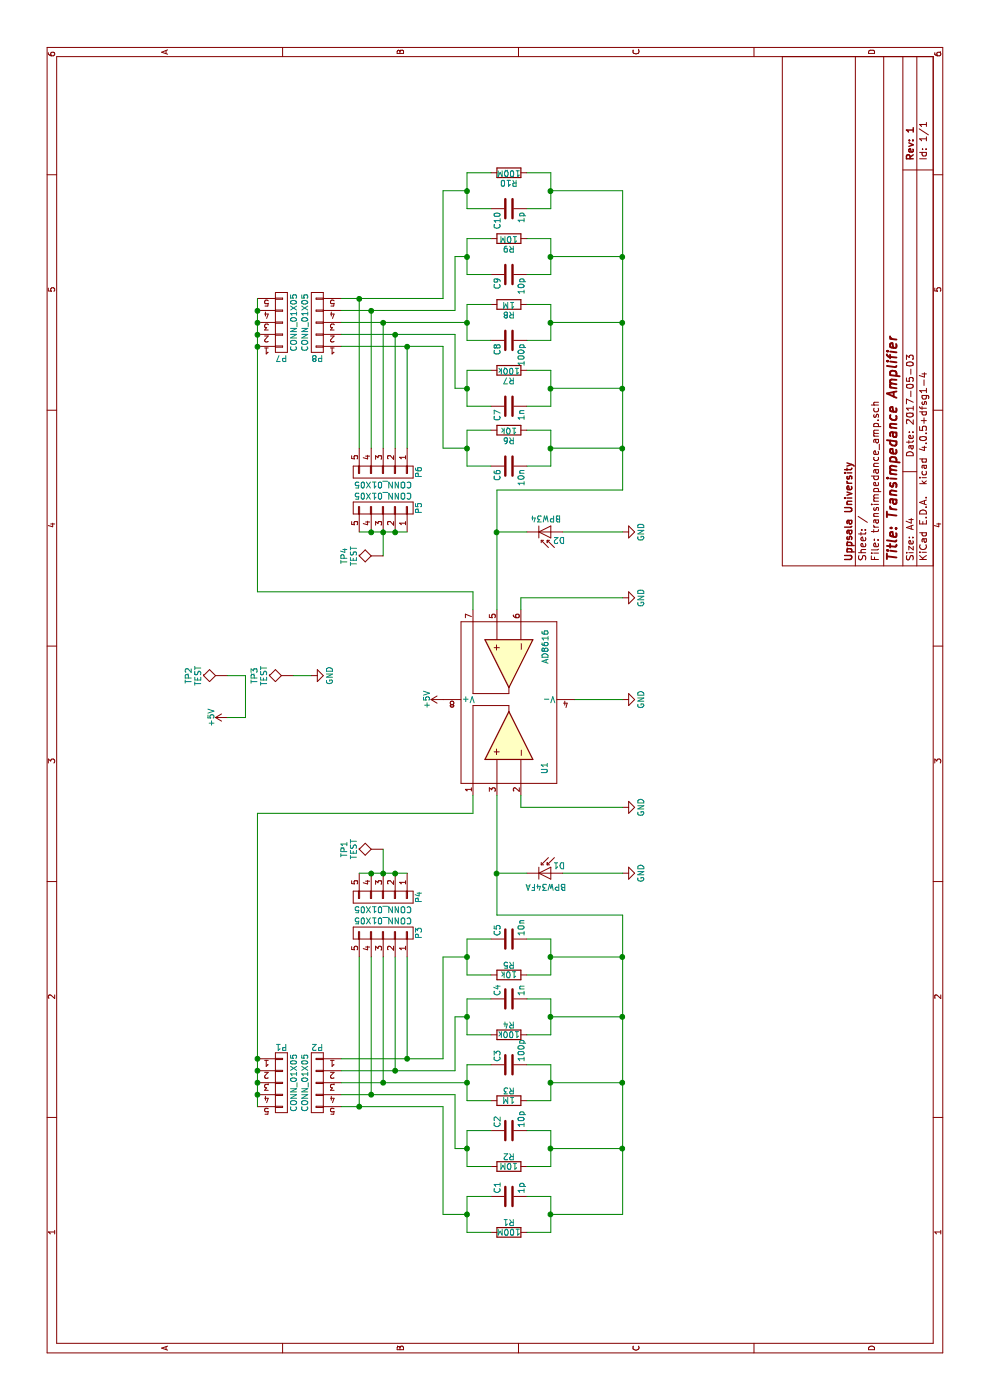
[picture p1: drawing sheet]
EESchema Schematic File Version 2
LIBS:power
LIBS:device
LIBS:transistors
LIBS:conn
LIBS:linear
LIBS:regul
LIBS:74xx
LIBS:cmos4000
LIBS:adc-dac
LIBS:memory
LIBS:xilinx
LIBS:microcontrollers
LIBS:dsp
LIBS:microchip
LIBS:analog_switches
LIBS:motorola
LIBS:texas
LIBS:intel
LIBS:audio
LIBS:interface
LIBS:digital-audio
LIBS:philips
LIBS:display
LIBS:cypress
LIBS:siliconi
LIBS:opto
LIBS:atmel
LIBS:contrib
LIBS:valves
LIBS:ad8616
LIBS:transimpedance_amp-cache
EELAYER 25 0
EELAYER END
$Descr A4 11693 8268
encoding utf-8
Sheet 1 1
Title "Transimpedance Amplifier"
Date "2017-05-03"
Rev "1"
Comp "Uppsala University"
Comment1 ""
Comment2 ""
Comment3 ""
Comment4 ""
$EndDescr
$Comp
L CONN_01X05 P1
U 1 1
P 2650 2350
F 0 "P1" H 2650 2650 50  0000 C CNN
F 1 "CONN_01X05" V 2750 2350 50  0000 C CNN
F 2 "Pin_Headers:Pin_Header_Straight_1x05" H 2650 2350 50  0001 C CNN
F 3 "" H 2650 2350 50  0000 C CNN
	1    2650 2350
	0    1    1    0   
$EndComp
$Comp
L CONN_01X05 P2
U 1 1
P 2650 2650
F 0 "P2" H 2650 2950 50  0000 C CNN
F 1 "CONN_01X05" V 2750 2650 50  0000 C CNN
F 2 "Pin_Headers:Pin_Header_Straight_1x05" H 2650 2650 50  0001 C CNN
F 3 "" H 2650 2650 50  0000 C CNN
	1    2650 2650
	0    1    -1   0   
$EndComp
$Comp
L R R1
U 1 1
P 1400 4250
F 0 "R1" V 1480 4250 50  0000 C CNN
F 1 "100M" V 1400 4250 50  0000 C CNN
F 2 "Resistors_SMD:R_0805" V 1330 4250 50  0001 C CNN
F 3 "" H 1400 4250 50  0000 C CNN
	1    1400 4250
	1    0    0    -1  
$EndComp
$Comp
L C C1
U 1 1
P 1700 4250
F 0 "C1" H 1725 4350 50  0000 L CNN
F 1 "1p" H 1725 4150 50  0000 L CNN
F 2 "Resistors_SMD:R_0805" H 1738 4100 50  0001 C CNN
F 3 "" H 1700 4250 50  0000 C CNN
	1    1700 4250
	1    0    0    -1  
$EndComp
$Comp
L CONN_01X05 P4
U 1 1
P 4200 3200
F 0 "P4" H 4200 3500 50  0000 C CNN
F 1 "CONN_01X05" V 4300 3200 50  0000 C CNN
F 2 "Pin_Headers:Pin_Header_Straight_1x05" H 4200 3200 50  0001 C CNN
F 3 "" H 4200 3200 50  0000 C CNN
	1    4200 3200
	-1   0    0    1   
$EndComp
$Comp
L R R2
U 1 1
P 1950 4250
F 0 "R2" V 2030 4250 50  0000 C CNN
F 1 "10M" V 1950 4250 50  0000 C CNN
F 2 "Resistors_SMD:R_0805" V 1880 4250 50  0001 C CNN
F 3 "" H 1950 4250 50  0000 C CNN
	1    1950 4250
	1    0    0    -1  
$EndComp
$Comp
L C C2
U 1 1
P 2250 4250
F 0 "C2" H 2275 4350 50  0000 L CNN
F 1 "10p" H 2275 4150 50  0000 L CNN
F 2 "Resistors_SMD:R_0805" H 2288 4100 50  0001 C CNN
F 3 "" H 2250 4250 50  0000 C CNN
	1    2250 4250
	1    0    0    -1  
$EndComp
$Comp
L R R3
U 1 1
P 2500 4250
F 0 "R3" V 2580 4250 50  0000 C CNN
F 1 "1M" V 2500 4250 50  0000 C CNN
F 2 "Resistors_SMD:R_0805" V 2430 4250 50  0001 C CNN
F 3 "" H 2500 4250 50  0000 C CNN
	1    2500 4250
	1    0    0    -1  
$EndComp
$Comp
L C C3
U 1 1
P 2800 4250
F 0 "C3" H 2825 4350 50  0000 L CNN
F 1 "100p" H 2825 4150 50  0000 L CNN
F 2 "Resistors_SMD:R_0805" H 2838 4100 50  0001 C CNN
F 3 "" H 2800 4250 50  0000 C CNN
	1    2800 4250
	1    0    0    -1  
$EndComp
$Comp
L R R4
U 1 1
P 3050 4250
F 0 "R4" V 3130 4250 50  0000 C CNN
F 1 "100k" V 3050 4250 50  0000 C CNN
F 2 "Resistors_SMD:R_0805" V 2980 4250 50  0001 C CNN
F 3 "" H 3050 4250 50  0000 C CNN
	1    3050 4250
	1    0    0    -1  
$EndComp
$Comp
L C C4
U 1 1
P 3350 4250
F 0 "C4" H 3375 4350 50  0000 L CNN
F 1 "1n" H 3375 4150 50  0000 L CNN
F 2 "Resistors_SMD:R_0805" H 3388 4100 50  0001 C CNN
F 3 "" H 3350 4250 50  0000 C CNN
	1    3350 4250
	1    0    0    -1  
$EndComp
$Comp
L R R5
U 1 1
P 3550 4250
F 0 "R5" V 3630 4250 50  0000 C CNN
F 1 "10k" V 3550 4250 50  0000 C CNN
F 2 "Resistors_SMD:R_0805" V 3480 4250 50  0001 C CNN
F 3 "" H 3550 4250 50  0000 C CNN
	1    3550 4250
	1    0    0    -1  
$EndComp
$Comp
L C C5
U 1 1
P 3850 4250
F 0 "C5" H 3875 4350 50  0000 L CNN
F 1 "10n" H 3875 4150 50  0000 L CNN
F 2 "Resistors_SMD:R_0805" H 3888 4100 50  0001 C CNN
F 3 "" H 3850 4250 50  0000 C CNN
	1    3850 4250
	1    0    0    -1  
$EndComp
$Comp
L D_Photo D1
U 1 1
P 4400 4600
F 0 "D1" H 4420 4670 50  0000 L CNN
F 1 "BPW34FA" H 4360 4490 50  0000 C CNN
F 2 "Photodiodes:BPW34FA" H 4350 4600 50  0001 C CNN
F 3 "http://www.farnell.com/datasheets/2047351.pdf" H 4350 4600 50  0001 C CNN
	1    4400 4600
	0    1    1    0   
$EndComp
$Comp
L GND #PWR01
U 1 1
P 4950 5200
F 0 "#PWR01" H 4950 4950 50  0001 C CNN
F 1 "GND" H 4950 5050 50  0000 C CNN
F 2 "" H 4950 5200 50  0000 C CNN
F 3 "" H 4950 5200 50  0000 C CNN
	1    4950 5200
	1    0    0    -1  
$EndComp
$Comp
L GND #PWR02
U 1 1
P 4400 5200
F 0 "#PWR02" H 4400 4950 50  0001 C CNN
F 1 "GND" H 4400 5050 50  0000 C CNN
F 2 "" H 4400 5200 50  0000 C CNN
F 3 "" H 4400 5200 50  0000 C CNN
	1    4400 5200
	1    0    0    -1  
$EndComp
$Comp
L GND #PWR03
U 1 1
P 5850 5200
F 0 "#PWR03" H 5850 4950 50  0001 C CNN
F 1 "GND" H 5850 5050 50  0000 C CNN
F 2 "" H 5850 5200 50  0000 C CNN
F 3 "" H 5850 5200 50  0000 C CNN
	1    5850 5200
	1    0    0    -1  
$EndComp
$Comp
L +5V #PWR04
U 1 1
P 5700 1900
F 0 "#PWR04" H 5700 1750 50  0001 C CNN
F 1 "+5V" H 5700 2040 50  0000 C CNN
F 2 "" H 5700 1900 50  0000 C CNN
F 3 "" H 5700 1900 50  0000 C CNN
	1    5700 1900
	1    0    0    -1  
$EndComp
$Comp
L AD8616 U1
U 1 1
P 5850 4250
F 0 "U1" H 5229 3954 50  0000 L CNN
F 1 "AD8616" H 6150 3950 50  0000 L CNN
F 2 "SMD_Packages:SOIC-8-N" H 5653 4300 50  0001 C CNN
F 3 "http://www.farnell.com/datasheets/1841629.pdf" H 5553 4400 50  0001 C CNN
F 4 "AD8616ARZ" H 5850 4250 60  0001 C CNN "Farnell"
	1    5850 4250
	1    0    0    -1  
$EndComp
$Comp
L TEST TP1
U 1 1
P 4600 3200
F 0 "TP1" H 4600 3500 50  0000 C BNN
F 1 "TEST" H 4600 3450 50  0000 C CNN
F 2 "Testpoints:TP_SMD_quadr_3mm" H 4600 3200 50  0001 C CNN
F 3 "" H 4600 3200 50  0000 C CNN
	1    4600 3200
	1    0    0    -1  
$EndComp
Wire Wire Line
	1400 4400 1400 4600
Wire Wire Line
	1400 4600 1700 4600
Wire Wire Line
	1700 4600 1700 4400
Wire Wire Line
	1700 3900 1700 4100
Wire Wire Line
	1400 3900 1700 3900
Wire Wire Line
	1400 3900 1400 4100
Wire Wire Line
	1950 4600 2250 4600
Wire Wire Line
	2250 4600 2250 4400
Wire Wire Line
	2250 3900 2250 4100
Wire Wire Line
	1950 3900 2250 3900
Wire Wire Line
	2500 4400 2500 4600
Wire Wire Line
	2500 4600 2800 4600
Wire Wire Line
	2800 4600 2800 4400
Wire Wire Line
	2800 3900 2800 4100
Wire Wire Line
	2500 3900 2800 3900
Wire Wire Line
	2500 3900 2500 4100
Wire Wire Line
	3050 4400 3050 4600
Wire Wire Line
	3050 4600 3350 4600
Wire Wire Line
	3350 4600 3350 4400
Wire Wire Line
	3350 3900 3350 4100
Wire Wire Line
	3050 3900 3350 3900
Wire Wire Line
	3050 3900 3050 4100
Wire Wire Line
	3550 4400 3550 4600
Wire Wire Line
	3550 4600 3850 4600
Wire Wire Line
	3850 4600 3850 4400
Wire Wire Line
	3850 3900 3850 4100
Wire Wire Line
	3550 3900 3850 3900
Wire Wire Line
	3550 3900 3550 4100
Wire Wire Line
	2650 2850 2650 3900
Connection ~ 2650 3900
Wire Wire Line
	2100 3900 2100 3800
Wire Wire Line
	2550 3800 2100 3800
Wire Wire Line
	2550 2850 2550 3800
Connection ~ 2100 3900
Wire Wire Line
	2450 2850 2450 3700
Wire Wire Line
	2450 3700 1550 3700
Wire Wire Line
	2750 2850 2750 3800
Wire Wire Line
	2850 2850 2850 3700
Wire Wire Line
	5050 4350 4950 4350
Wire Wire Line
	4950 4350 4950 5200
Wire Wire Line
	4050 4150 5050 4150
Wire Wire Line
	4400 5200 4400 4700
Wire Wire Line
	4400 3000 4400 3400
Connection ~ 4400 3100
Connection ~ 4400 3200
Connection ~ 4400 3300
Wire Wire Line
	4400 3200 4600 3200
Wire Wire Line
	1950 4100 1950 3900
Wire Wire Line
	1950 4400 1950 4600
Wire Wire Line
	1550 3700 1550 3900
Connection ~ 1550 3900
Wire Wire Line
	2750 3800 3200 3800
Connection ~ 3200 3900
Connection ~ 3700 3900
Connection ~ 1550 4600
Connection ~ 2100 4600
Connection ~ 2650 4600
Connection ~ 3200 4600
Connection ~ 3700 4600
Wire Wire Line
	1550 5200 1550 4600
Wire Wire Line
	2100 4600 2100 5200
Connection ~ 2100 5200
Wire Wire Line
	2650 5200 2650 4600
Connection ~ 2650 5200
Wire Wire Line
	3200 5200 3200 4600
Connection ~ 3200 5200
Wire Wire Line
	3700 5200 3700 4600
Connection ~ 3700 5200
$Comp
L CONN_01X05 P3
U 1 1
P 3900 3200
F 0 "P3" H 3900 3500 50  0000 C CNN
F 1 "CONN_01X05" V 4000 3200 50  0000 C CNN
F 2 "Pin_Headers:Pin_Header_Straight_1x05" H 3900 3200 50  0001 C CNN
F 3 "" H 3900 3200 50  0000 C CNN
	1    3900 3200
	1    0    0    1   
$EndComp
Wire Wire Line
	2850 3700 3700 3700
Connection ~ 2850 2150
Connection ~ 2750 2150
Connection ~ 2650 2150
Connection ~ 2550 2150
Wire Wire Line
	4400 4150 4400 4400
Wire Wire Line
	3700 3400 2850 3400
Connection ~ 2850 3400
Wire Wire Line
	3700 3300 2750 3300
Connection ~ 2750 3300
Wire Wire Line
	3700 3200 2650 3200
Connection ~ 2650 3200
Wire Wire Line
	3700 3100 2550 3100
Connection ~ 2550 3100
Wire Wire Line
	3700 3000 2450 3000
Connection ~ 2450 3000
Wire Wire Line
	3700 3700 3700 3900
Wire Wire Line
	2450 2150 4900 2150
Wire Wire Line
	4900 2150 4900 3950
Wire Wire Line
	4900 3950 5050 3950
$Comp
L CONN_01X05 P7
U 1 1
P 9000 2350
F 0 "P7" H 9000 2650 50  0000 C CNN
F 1 "CONN_01X05" V 9100 2350 50  0000 C CNN
F 2 "Pin_Headers:Pin_Header_Straight_1x05" H 9000 2350 50  0001 C CNN
F 3 "" H 9000 2350 50  0000 C CNN
	1    9000 2350
	0    -1   1    0   
$EndComp
$Comp
L CONN_01X05 P8
U 1 1
P 9000 2650
F 0 "P8" H 9000 2950 50  0000 C CNN
F 1 "CONN_01X05" V 9100 2650 50  0000 C CNN
F 2 "Pin_Headers:Pin_Header_Straight_1x05" H 9000 2650 50  0001 C CNN
F 3 "" H 9000 2650 50  0000 C CNN
	1    9000 2650
	0    -1   -1   0   
$EndComp
$Comp
L R R10
U 1 1
P 10250 4250
F 0 "R10" V 10330 4250 50  0000 C CNN
F 1 "100M" V 10250 4250 50  0000 C CNN
F 2 "Resistors_SMD:R_0805" V 10180 4250 50  0001 C CNN
F 3 "" H 10250 4250 50  0000 C CNN
	1    10250 4250
	-1   0    0    -1  
$EndComp
$Comp
L C C10
U 1 1
P 9950 4250
F 0 "C10" H 9975 4350 50  0000 L CNN
F 1 "1p" H 9975 4150 50  0000 L CNN
F 2 "Resistors_SMD:R_0805" H 9988 4100 50  0001 C CNN
F 3 "" H 9950 4250 50  0000 C CNN
	1    9950 4250
	-1   0    0    -1  
$EndComp
$Comp
L CONN_01X05 P5
U 1 1
P 7450 3200
F 0 "P5" H 7450 3500 50  0000 C CNN
F 1 "CONN_01X05" V 7550 3200 50  0000 C CNN
F 2 "Pin_Headers:Pin_Header_Straight_1x05" H 7450 3200 50  0001 C CNN
F 3 "" H 7450 3200 50  0000 C CNN
	1    7450 3200
	1    0    0    1   
$EndComp
$Comp
L R R9
U 1 1
P 9700 4250
F 0 "R9" V 9780 4250 50  0000 C CNN
F 1 "10M" V 9700 4250 50  0000 C CNN
F 2 "Resistors_SMD:R_0805" V 9630 4250 50  0001 C CNN
F 3 "" H 9700 4250 50  0000 C CNN
	1    9700 4250
	-1   0    0    -1  
$EndComp
$Comp
L C C9
U 1 1
P 9400 4250
F 0 "C9" H 9425 4350 50  0000 L CNN
F 1 "10p" H 9425 4150 50  0000 L CNN
F 2 "Resistors_SMD:R_0805" H 9438 4100 50  0001 C CNN
F 3 "" H 9400 4250 50  0000 C CNN
	1    9400 4250
	-1   0    0    -1  
$EndComp
$Comp
L R R8
U 1 1
P 9150 4250
F 0 "R8" V 9230 4250 50  0000 C CNN
F 1 "1M" V 9150 4250 50  0000 C CNN
F 2 "Resistors_SMD:R_0805" V 9080 4250 50  0001 C CNN
F 3 "" H 9150 4250 50  0000 C CNN
	1    9150 4250
	-1   0    0    -1  
$EndComp
$Comp
L C C8
U 1 1
P 8850 4250
F 0 "C8" H 8875 4350 50  0000 L CNN
F 1 "100p" H 8875 4150 50  0000 L CNN
F 2 "Resistors_SMD:R_0805" H 8888 4100 50  0001 C CNN
F 3 "" H 8850 4250 50  0000 C CNN
	1    8850 4250
	-1   0    0    -1  
$EndComp
$Comp
L R R7
U 1 1
P 8600 4250
F 0 "R7" V 8680 4250 50  0000 C CNN
F 1 "100k" V 8600 4250 50  0000 C CNN
F 2 "Resistors_SMD:R_0805" V 8530 4250 50  0001 C CNN
F 3 "" H 8600 4250 50  0000 C CNN
	1    8600 4250
	-1   0    0    -1  
$EndComp
$Comp
L C C7
U 1 1
P 8300 4250
F 0 "C7" H 8325 4350 50  0000 L CNN
F 1 "1n" H 8325 4150 50  0000 L CNN
F 2 "Resistors_SMD:R_0805" H 8338 4100 50  0001 C CNN
F 3 "" H 8300 4250 50  0000 C CNN
	1    8300 4250
	-1   0    0    -1  
$EndComp
$Comp
L R R6
U 1 1
P 8100 4250
F 0 "R6" V 8180 4250 50  0000 C CNN
F 1 "10k" V 8100 4250 50  0000 C CNN
F 2 "Resistors_SMD:R_0805" V 8030 4250 50  0001 C CNN
F 3 "" H 8100 4250 50  0000 C CNN
	1    8100 4250
	-1   0    0    -1  
$EndComp
$Comp
L C C6
U 1 1
P 7800 4250
F 0 "C6" H 7825 4350 50  0000 L CNN
F 1 "10n" H 7825 4150 50  0000 L CNN
F 2 "Resistors_SMD:R_0805" H 7838 4100 50  0001 C CNN
F 3 "" H 7800 4250 50  0000 C CNN
	1    7800 4250
	-1   0    0    -1  
$EndComp
$Comp
L D_Photo D2
U 1 1
P 7250 4600
F 0 "D2" H 7270 4670 50  0000 L CNN
F 1 "BPW34" H 7210 4490 50  0000 C CNN
F 2 "Photodiodes:BPW34FA" H 7200 4600 50  0001 C CNN
F 3 "http://www.farnell.com/datasheets/2046123.pdf" H 7200 4600 50  0001 C CNN
F 4 "1045425" H 7250 4600 60  0001 C CNN "Farnell"
	1    7250 4600
	0    -1   1    0   
$EndComp
$Comp
L GND #PWR05
U 1 1
P 6700 5200
F 0 "#PWR05" H 6700 4950 50  0001 C CNN
F 1 "GND" H 6700 5050 50  0000 C CNN
F 2 "" H 6700 5200 50  0000 C CNN
F 3 "" H 6700 5200 50  0000 C CNN
	1    6700 5200
	-1   0    0    -1  
$EndComp
$Comp
L GND #PWR06
U 1 1
P 7250 5200
F 0 "#PWR06" H 7250 4950 50  0001 C CNN
F 1 "GND" H 7250 5050 50  0000 C CNN
F 2 "" H 7250 5200 50  0000 C CNN
F 3 "" H 7250 5200 50  0000 C CNN
	1    7250 5200
	-1   0    0    -1  
$EndComp
$Comp
L TEST TP4
U 1 1
P 7050 3200
F 0 "TP4" H 7050 3500 50  0000 C BNN
F 1 "TEST" H 7050 3450 50  0000 C CNN
F 2 "Testpoints:TP_SMD_quadr_3mm" H 7050 3200 50  0001 C CNN
F 3 "" H 7050 3200 50  0000 C CNN
	1    7050 3200
	-1   0    0    -1  
$EndComp
Wire Wire Line
	10250 4600 10250 4400
Wire Wire Line
	9950 4600 10250 4600
Wire Wire Line
	9950 4600 9950 4400
Wire Wire Line
	9950 3900 9950 4100
Wire Wire Line
	9950 3900 10250 3900
Wire Wire Line
	10250 3900 10250 4100
Wire Wire Line
	9400 4600 9700 4600
Wire Wire Line
	9400 4600 9400 4400
Wire Wire Line
	9400 3900 9400 4100
Wire Wire Line
	9400 3900 9700 3900
Wire Wire Line
	9150 4600 9150 4400
Wire Wire Line
	8850 4600 9150 4600
Wire Wire Line
	8850 4600 8850 4400
Wire Wire Line
	8850 3900 8850 4100
Wire Wire Line
	8850 3900 9150 3900
Wire Wire Line
	9150 3900 9150 4100
Wire Wire Line
	8600 4600 8600 4400
Wire Wire Line
	8300 4600 8600 4600
Wire Wire Line
	8300 4600 8300 4400
Wire Wire Line
	8300 3900 8300 4100
Wire Wire Line
	8300 3900 8600 3900
Wire Wire Line
	8600 3900 8600 4100
Wire Wire Line
	8100 4600 8100 4400
Wire Wire Line
	7800 4600 8100 4600
Wire Wire Line
	7800 4600 7800 4400
Wire Wire Line
	7800 3900 7800 4100
Wire Wire Line
	7800 3900 8100 3900
Wire Wire Line
	8100 3900 8100 4100
Wire Wire Line
	9000 2850 9000 3900
Connection ~ 9000 3900
Wire Wire Line
	9550 3900 9550 3800
Wire Wire Line
	9100 3800 9550 3800
Wire Wire Line
	9100 2850 9100 3800
Connection ~ 9550 3900
Wire Wire Line
	9200 2850 9200 3700
Wire Wire Line
	9200 3700 10100 3700
Wire Wire Line
	8900 2850 8900 3800
Wire Wire Line
	8800 2850 8800 3700
Wire Wire Line
	6600 4150 7600 4150
Wire Wire Line
	7250 5200 7250 4700
Wire Wire Line
	7250 3000 7250 3400
Connection ~ 7250 3100
Connection ~ 7250 3200
Connection ~ 7250 3300
Wire Wire Line
	7250 3200 7050 3200
Wire Wire Line
	9700 3900 9700 4100
Wire Wire Line
	9700 4600 9700 4400
Wire Wire Line
	10100 3700 10100 3900
Connection ~ 10100 3900
Wire Wire Line
	8900 3800 8450 3800
Connection ~ 8450 3900
Connection ~ 7950 3900
Connection ~ 10100 4600
Connection ~ 9550 4600
Connection ~ 9000 4600
Connection ~ 8450 4600
Connection ~ 7950 4600
Wire Wire Line
	10100 5200 10100 4600
Wire Wire Line
	9550 5200 9550 4600
Connection ~ 9550 5200
Wire Wire Line
	9000 5200 9000 4600
Connection ~ 9000 5200
Wire Wire Line
	8450 5200 8450 4600
Connection ~ 8450 5200
Wire Wire Line
	7950 4600 7950 5200
Connection ~ 7950 5200
$Comp
L CONN_01X05 P6
U 1 1
P 7750 3200
F 0 "P6" H 7750 3500 50  0000 C CNN
F 1 "CONN_01X05" V 7850 3200 50  0000 C CNN
F 2 "Pin_Headers:Pin_Header_Straight_1x05" H 7750 3200 50  0001 C CNN
F 3 "" H 7750 3200 50  0000 C CNN
	1    7750 3200
	-1   0    0    1   
$EndComp
Wire Wire Line
	8800 3700 7950 3700
Connection ~ 8800 2150
Connection ~ 8900 2150
Connection ~ 9000 2150
Connection ~ 9100 2150
Wire Wire Line
	7250 4150 7250 4400
Wire Wire Line
	7950 3400 8800 3400
Connection ~ 8800 3400
Wire Wire Line
	7950 3300 8900 3300
Connection ~ 8900 3300
Wire Wire Line
	7950 3200 9000 3200
Connection ~ 9000 3200
Wire Wire Line
	7950 3100 9100 3100
Connection ~ 9100 3100
Wire Wire Line
	7950 3000 9200 3000
Connection ~ 9200 3000
Wire Wire Line
	7950 3700 7950 3900
Wire Wire Line
	6750 2150 9200 2150
Wire Wire Line
	6750 2150 6750 3950
Wire Wire Line
	6750 3950 6600 3950
Wire Wire Line
	6600 4350 6700 4350
Wire Wire Line
	6700 4350 6700 5200
Wire Wire Line
	3200 3800 3200 3900
Wire Wire Line
	8450 3800 8450 3900
$Comp
L TEST TP2
U 1 1
P 6050 1900
F 0 "TP2" H 6050 2200 50  0000 C BNN
F 1 "TEST" H 6050 2150 50  0000 C CNN
F 2 "Testpoints:TP_SMD_quadr_3mm" H 6050 1900 50  0001 C CNN
F 3 "" H 6050 1900 50  0000 C CNN
	1    6050 1900
	-1   0    0    -1  
$EndComp
Wire Wire Line
	5700 1900 5700 2050
Wire Wire Line
	5700 2050 6050 2050
Wire Wire Line
	6050 2050 6050 1900
$Comp
L +5V #PWR07
U 1 1
P 5850 3700
F 0 "#PWR07" H 5850 3550 50  0001 C CNN
F 1 "+5V" H 5850 3840 50  0000 C CNN
F 2 "" H 5850 3700 50  0000 C CNN
F 3 "" H 5850 3700 50  0000 C CNN
	1    5850 3700
	1    0    0    -1  
$EndComp
$Comp
L GND #PWR08
U 1 1
P 6050 2600
F 0 "#PWR08" H 6050 2350 50  0001 C CNN
F 1 "GND" H 6050 2450 50  0000 C CNN
F 2 "" H 6050 2600 50  0000 C CNN
F 3 "" H 6050 2600 50  0000 C CNN
	1    6050 2600
	1    0    0    -1  
$EndComp
$Comp
L TEST TP3
U 1 1
P 6050 2450
F 0 "TP3" H 6050 2750 50  0000 C BNN
F 1 "TEST" H 6050 2700 50  0000 C CNN
F 2 "Testpoints:TP_SMD_quadr_3mm" H 6050 2450 50  0001 C CNN
F 3 "" H 6050 2450 50  0000 C CNN
	1    6050 2450
	-1   0    0    -1  
$EndComp
Wire Wire Line
	6050 2450 6050 2600
Wire Wire Line
	1550 5200 4050 5200
Wire Wire Line
	4050 5200 4050 4150
Connection ~ 4400 4150
Wire Wire Line
	7600 5200 10100 5200
Wire Wire Line
	7600 4150 7600 5200
Connection ~ 7250 4150
Wire Wire Line
	5850 4800 5850 5200
$EndSCHEMATC
